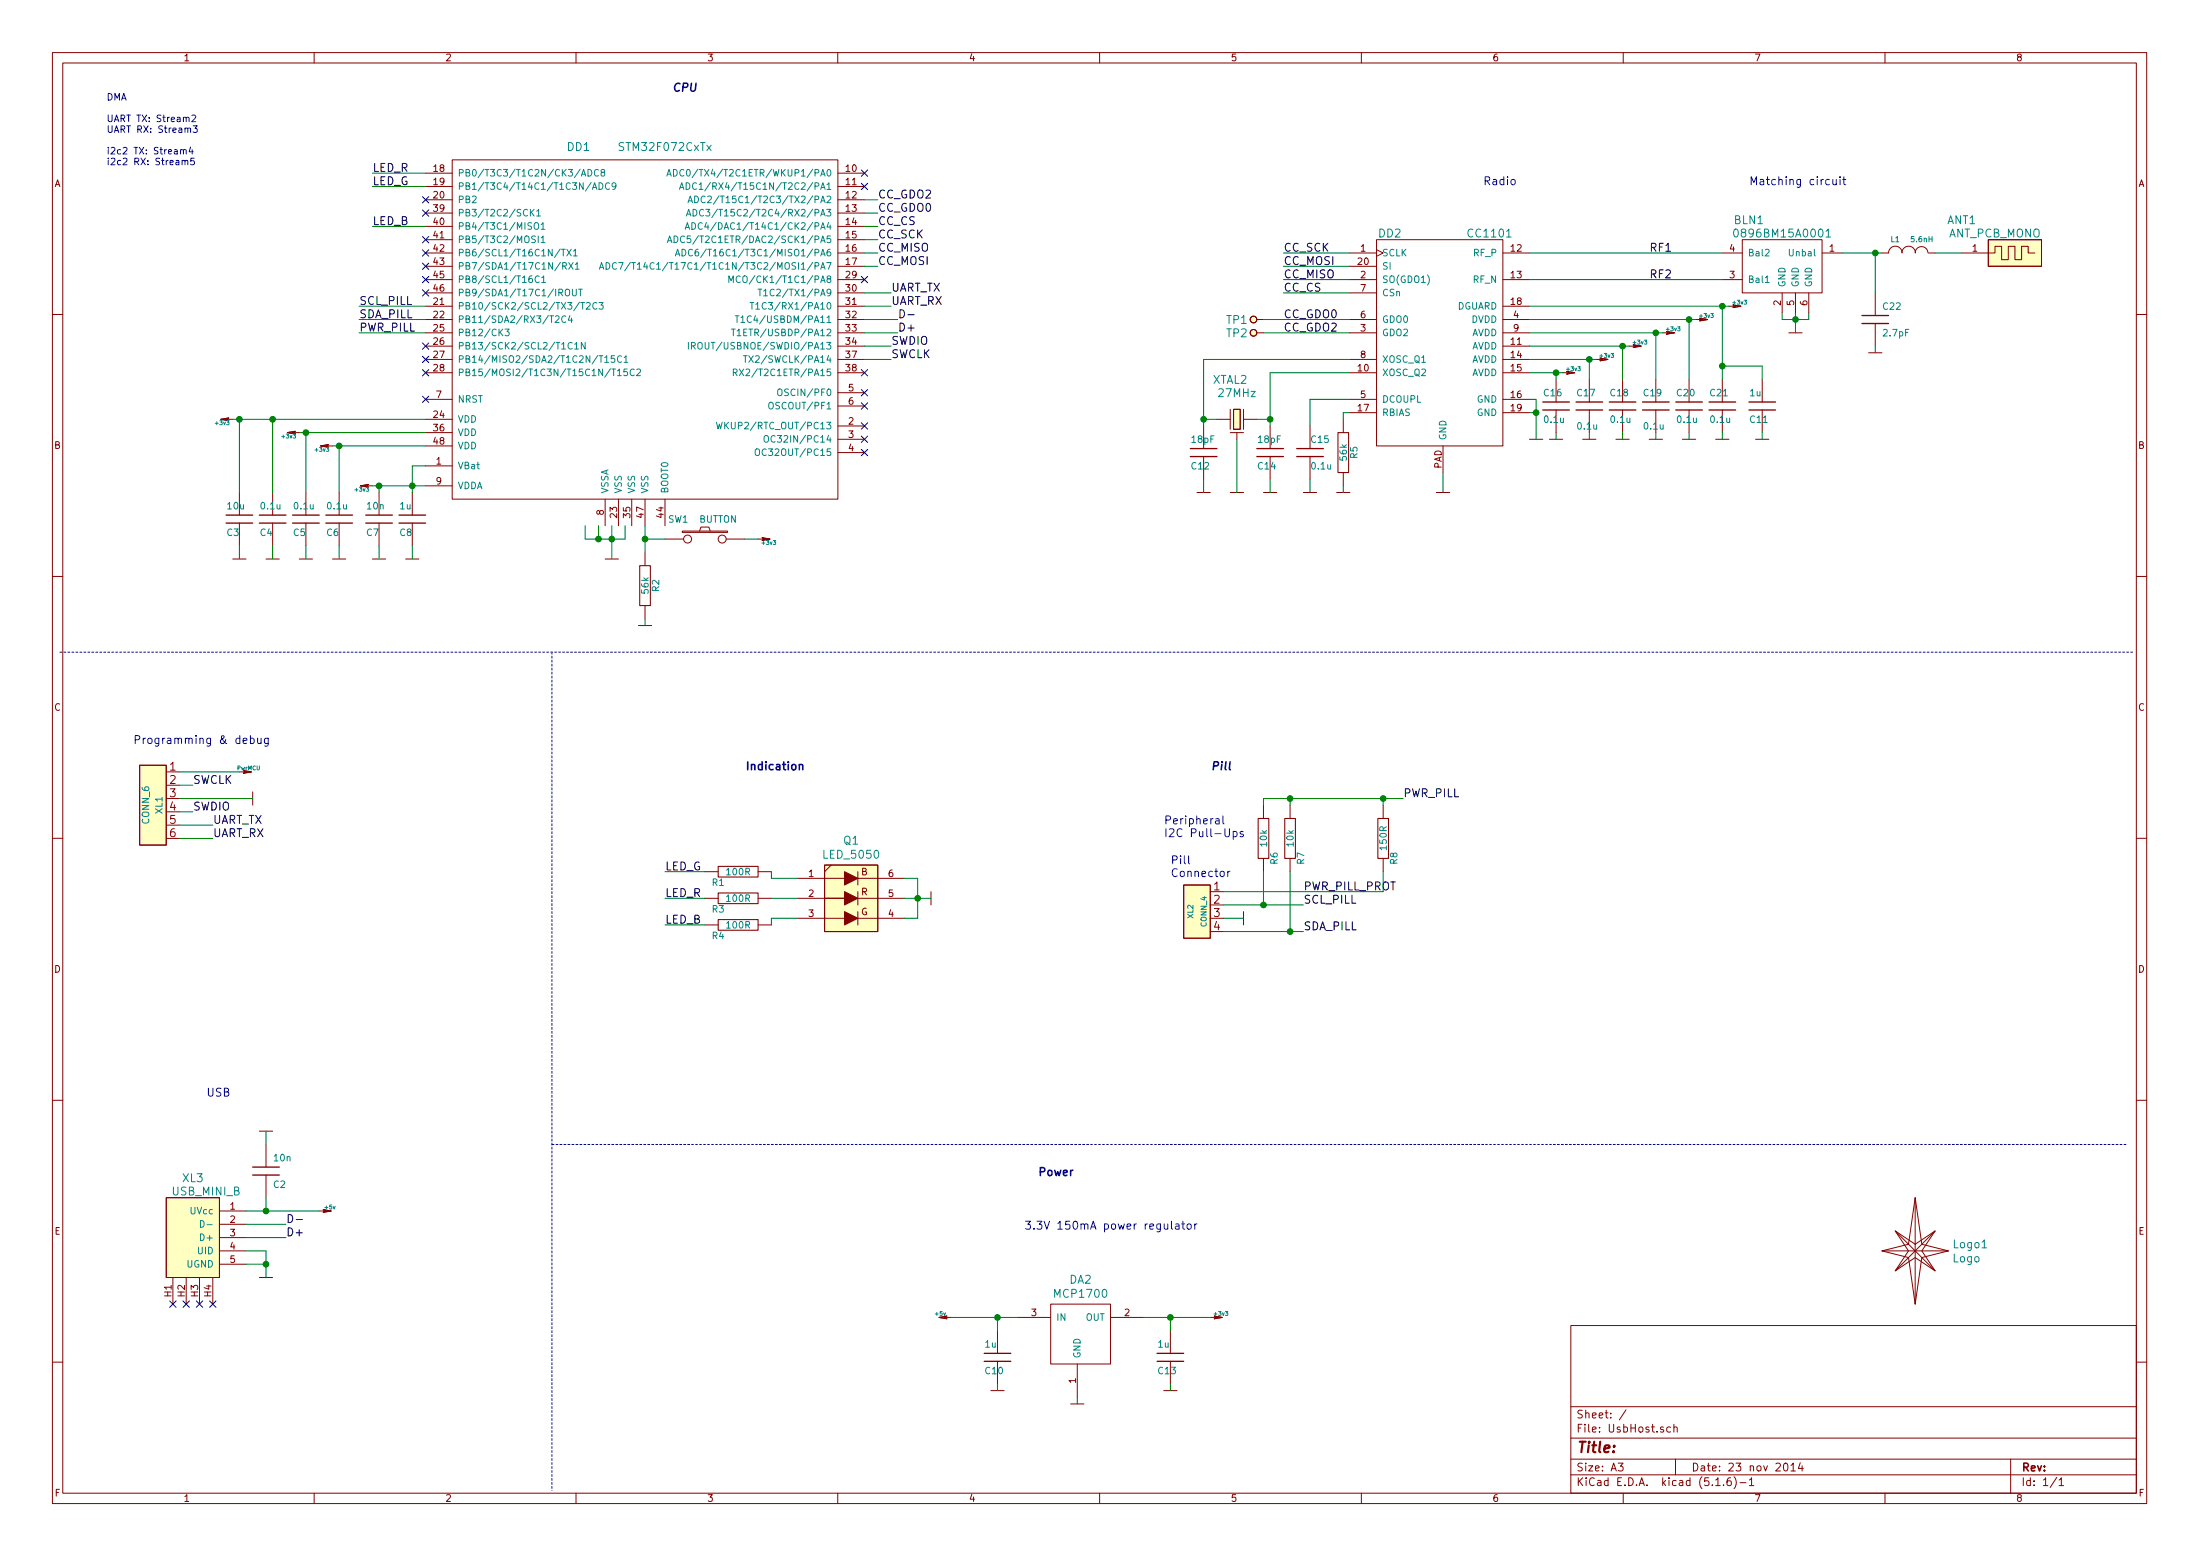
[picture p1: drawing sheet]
EESchema Schematic File Version 4
EELAYER 30 0
EELAYER END
$Descr A3 16535 11693
encoding utf-8
Sheet 1 1
Title ""
Date "23 nov 2014"
Rev ""
Comp ""
Comment1 ""
Comment2 ""
Comment3 ""
Comment4 ""
$EndDescr
Text Notes 5050 700  0    60   Italic 12
CPU
Text Notes 5600 5800 0    60   ~ 12
Indication
Text Notes 7800 8850 0    60   ~ 12
Power
$Comp
L power:GND #PWR01
U 1 1
P 3100 4200
F 0 "#PWR01" H 3190 4180 30  0001 C CNN
F 1 "GND" H 3100 4120 30  0001 C CNN
F 2 "" H 3100 4200 60  0001 C CNN
F 3 "" H 3100 4200 60  0001 C CNN
	1    3100 4200
	1    0    0    -1  
$EndComp
Text Label 6700 2700 0    60   ~ 0
SWCLK
Text Label 6700 2600 0    60   ~ 0
SWDIO
$Comp
L power:GND #PWR04
U 1 1
P 4600 4200
F 0 "#PWR04" H 4690 4180 30  0001 C CNN
F 1 "GND" H 4600 4120 30  0001 C CNN
F 2 "" H 4600 4200 60  0001 C CNN
F 3 "" H 4600 4200 60  0001 C CNN
	1    4600 4200
	1    0    0    -1  
$EndComp
$Comp
L power:GND #PWR05
U 1 1
P 2850 4200
F 0 "#PWR05" H 2940 4180 30  0001 C CNN
F 1 "GND" H 2850 4120 30  0001 C CNN
F 2 "" H 2850 4200 60  0001 C CNN
F 3 "" H 2850 4200 60  0001 C CNN
	1    2850 4200
	1    0    0    -1  
$EndComp
$Comp
L power:GND #PWR06
U 1 1
P 2550 4200
F 0 "#PWR06" H 2640 4180 30  0001 C CNN
F 1 "GND" H 2550 4120 30  0001 C CNN
F 2 "" H 2550 4200 60  0001 C CNN
F 3 "" H 2550 4200 60  0001 C CNN
	1    2550 4200
	1    0    0    -1  
$EndComp
$Comp
L power:GND #PWR07
U 1 1
P 2050 4200
F 0 "#PWR07" H 2140 4180 30  0001 C CNN
F 1 "GND" H 2050 4120 30  0001 C CNN
F 2 "" H 2050 4200 60  0001 C CNN
F 3 "" H 2050 4200 60  0001 C CNN
	1    2050 4200
	1    0    0    -1  
$EndComp
$Comp
L power:+3v3 #PWR08
U 1 1
P 2500 3350
F 0 "#PWR08" H 2500 3310 30  0001 C CNN
F 1 "+3v3" H 2580 3380 30  0000 C CNN
F 2 "" H 2500 3350 60  0001 C CNN
F 3 "" H 2500 3350 60  0001 C CNN
	1    2500 3350
	-1   0    0    1   
$EndComp
$Comp
L power:+3v3 #PWR09
U 1 1
P 1750 3150
F 0 "#PWR09" H 1750 3110 30  0001 C CNN
F 1 "+3v3" H 1830 3180 30  0000 C CNN
F 2 "" H 1750 3150 60  0001 C CNN
F 3 "" H 1750 3150 60  0001 C CNN
	1    1750 3150
	-1   0    0    1   
$EndComp
$Comp
L power:+3v3 #PWR010
U 1 1
P 2800 3650
F 0 "#PWR010" H 2800 3610 30  0001 C CNN
F 1 "+3v3" H 2880 3680 30  0000 C CNN
F 2 "" H 2800 3650 60  0001 C CNN
F 3 "" H 2800 3650 60  0001 C CNN
	1    2800 3650
	-1   0    0    1   
$EndComp
$Comp
L Tittar_kl:C C4
U 1 1
P 2050 3900
F 0 "C4" H 1950 3800 50  0000 L CNN
F 1 "0.1u" H 1950 4000 50  0000 L CNN
F 2 "Capacitors:CAP_0603" V 2150 3750 28  0001 C BNN
F 3 "" H 2050 3900 60  0001 C CNN
	1    2050 3900
	1    0    0    -1  
$EndComp
$Comp
L Tittar_kl:C C6
U 1 1
P 2550 3900
F 0 "C6" H 2450 3800 50  0000 L CNN
F 1 "0.1u" H 2450 4000 50  0000 L CNN
F 2 "Capacitors:CAP_0603" V 2650 3750 28  0001 C BNN
F 3 "" H 2550 3900 60  0001 C CNN
	1    2550 3900
	1    0    0    -1  
$EndComp
$Comp
L Tittar_kl:C C8
U 1 1
P 3100 3900
F 0 "C8" H 3000 3800 50  0000 L CNN
F 1 "1u" H 3000 4000 50  0000 L CNN
F 2 "Capacitors:CAP_0603" V 3200 3750 28  0001 C BNN
F 3 "" H 3100 3900 60  0001 C CNN
	1    3100 3900
	1    0    0    -1  
$EndComp
$Comp
L Tittar_kl:C C7
U 1 1
P 2850 3900
F 0 "C7" H 2750 3800 50  0000 L CNN
F 1 "10n" H 2750 4000 50  0000 L CNN
F 2 "Capacitors:CAP_0603" V 2950 3750 28  0001 C BNN
F 3 "" H 2850 3900 60  0001 C CNN
	1    2850 3900
	1    0    0    -1  
$EndComp
NoConn ~ 3200 3000
Text Label 6700 2200 0    60   ~ 0
UART_TX
$Comp
L power:GND #PWR012
U 1 1
P 1800 4200
F 0 "#PWR012" H 1890 4180 30  0001 C CNN
F 1 "GND" H 1800 4120 30  0001 C CNN
F 2 "" H 1800 4200 60  0001 C CNN
F 3 "" H 1800 4200 60  0001 C CNN
	1    1800 4200
	1    0    0    -1  
$EndComp
$Comp
L Tittar_kl:C C3
U 1 1
P 1800 3900
F 0 "C3" H 1700 3800 50  0000 L CNN
F 1 "10u" H 1700 4000 50  0000 L CNN
F 2 "Capacitors:CAP_0603" V 1900 3750 28  0001 C BNN
F 3 "" H 1800 3900 60  0001 C CNN
	1    1800 3900
	1    0    0    -1  
$EndComp
Text Notes 11150 1400 0    60   ~ 0
Radio
$Comp
L Tittar_kl:CRYSTAL_H XTAL2
U 1 1
P 9300 3150
F 0 "XTAL2" H 9250 3450 60  0000 C CNN
F 1 "27MHz" H 9300 3350 60  0000 C CNN
F 2 "Quartz:03225C4" H 9325 3275 39  0001 C CNN
F 3 "" H 9300 3150 60  0001 C CNN
	1    9300 3150
	1    0    0    -1  
$EndComp
$Comp
L Tittar_kl:C C14
U 1 1
P 9550 3400
F 0 "C14" H 9450 3300 50  0000 L CNN
F 1 "18pF" H 9450 3500 50  0000 L CNN
F 2 "Capacitors:CAP_0603" V 9650 3250 28  0001 C BNN
F 3 "" H 9550 3400 60  0001 C CNN
	1    9550 3400
	1    0    0    -1  
$EndComp
$Comp
L power:GND #PWR013
U 1 1
P 9550 3700
F 0 "#PWR013" H 9640 3680 30  0001 C CNN
F 1 "GND" H 9550 3620 30  0001 C CNN
F 2 "" H 9550 3700 60  0001 C CNN
F 3 "" H 9550 3700 60  0001 C CNN
	1    9550 3700
	1    0    0    -1  
$EndComp
$Comp
L power:GND #PWR014
U 1 1
P 9050 3700
F 0 "#PWR014" H 9140 3680 30  0001 C CNN
F 1 "GND" H 9050 3620 30  0001 C CNN
F 2 "" H 9050 3700 60  0001 C CNN
F 3 "" H 9050 3700 60  0001 C CNN
	1    9050 3700
	1    0    0    -1  
$EndComp
$Comp
L Tittar_kl:C C12
U 1 1
P 9050 3400
F 0 "C12" H 8950 3300 50  0000 L CNN
F 1 "18pF" H 8950 3500 50  0000 L CNN
F 2 "Capacitors:CAP_0603" V 9150 3250 28  0001 C BNN
F 3 "" H 9050 3400 60  0001 C CNN
	1    9050 3400
	1    0    0    -1  
$EndComp
$Comp
L power:GND #PWR015
U 1 1
P 9300 3700
F 0 "#PWR015" H 9390 3680 30  0001 C CNN
F 1 "GND" H 9300 3620 30  0001 C CNN
F 2 "" H 9300 3700 60  0001 C CNN
F 3 "" H 9300 3700 60  0001 C CNN
	1    9300 3700
	1    0    0    -1  
$EndComp
Text Label 9650 2500 0    60   ~ 0
CC_GDO2
$Comp
L power:+3v3 #PWR016
U 1 1
P 11750 2800
F 0 "#PWR016" H 11750 2760 30  0001 C CNN
F 1 "+3v3" H 11830 2830 30  0000 C CNN
F 2 "" H 11750 2800 60  0001 C CNN
F 3 "" H 11750 2800 60  0001 C CNN
	1    11750 2800
	1    0    0    -1  
$EndComp
$Comp
L power:+3v3 #PWR017
U 1 1
P 12000 2700
F 0 "#PWR017" H 12000 2660 30  0001 C CNN
F 1 "+3v3" H 12080 2730 30  0000 C CNN
F 2 "" H 12000 2700 60  0001 C CNN
F 3 "" H 12000 2700 60  0001 C CNN
	1    12000 2700
	1    0    0    -1  
$EndComp
$Comp
L power:+3v3 #PWR018
U 1 1
P 12250 2600
F 0 "#PWR018" H 12250 2560 30  0001 C CNN
F 1 "+3v3" H 12330 2630 30  0000 C CNN
F 2 "" H 12250 2600 60  0001 C CNN
F 3 "" H 12250 2600 60  0001 C CNN
	1    12250 2600
	1    0    0    -1  
$EndComp
$Comp
L power:+3v3 #PWR019
U 1 1
P 12500 2500
F 0 "#PWR019" H 12500 2460 30  0001 C CNN
F 1 "+3v3" H 12580 2530 30  0000 C CNN
F 2 "" H 12500 2500 60  0001 C CNN
F 3 "" H 12500 2500 60  0001 C CNN
	1    12500 2500
	1    0    0    -1  
$EndComp
$Comp
L power:+3v3 #PWR020
U 1 1
P 12750 2400
F 0 "#PWR020" H 12750 2360 30  0001 C CNN
F 1 "+3v3" H 12830 2430 30  0000 C CNN
F 2 "" H 12750 2400 60  0001 C CNN
F 3 "" H 12750 2400 60  0001 C CNN
	1    12750 2400
	1    0    0    -1  
$EndComp
$Comp
L power:+3v3 #PWR021
U 1 1
P 13000 2300
F 0 "#PWR021" H 13000 2260 30  0001 C CNN
F 1 "+3v3" H 13080 2330 30  0000 C CNN
F 2 "" H 13000 2300 60  0001 C CNN
F 3 "" H 13000 2300 60  0001 C CNN
	1    13000 2300
	1    0    0    -1  
$EndComp
Text Label 9650 2400 0    60   ~ 0
CC_GDO0
Text Label 9650 2200 0    60   ~ 0
CC_CS
Text Label 9650 1900 0    60   ~ 0
CC_SCK
Text Label 9650 2100 0    60   ~ 0
CC_MISO
Text Label 9650 2000 0    60   ~ 0
CC_MOSI
$Comp
L RF_ICs:CC1101 DD2
U 1 1
P 10900 2550
F 0 "DD2" H 10450 3350 60  0000 C CNN
F 1 "CC1101" H 11200 3350 60  0000 C CNN
F 2 "QFN_DFN:QFN20" H 10900 2550 60  0001 C CNN
F 3 "" H 10900 2550 60  0001 C CNN
	1    10900 2550
	1    0    0    -1  
$EndComp
Text Label 12400 2100 0    60   ~ 0
RF2
Text Label 12400 1900 0    60   ~ 0
RF1
$Comp
L power:GND #PWR022
U 1 1
P 12950 3300
F 0 "#PWR022" H 13040 3280 30  0001 C CNN
F 1 "GND" H 12950 3220 30  0001 C CNN
F 2 "" H 12950 3300 60  0001 C CNN
F 3 "" H 12950 3300 60  0001 C CNN
	1    12950 3300
	1    0    0    -1  
$EndComp
$Comp
L Tittar_kl:C C21
U 1 1
P 12950 3050
F 0 "C21" H 12850 3150 50  0000 L CNN
F 1 "0.1u" H 12850 2950 50  0000 L CNN
F 2 "Capacitors:CAP_0603" H 12950 3050 60  0001 C CNN
F 3 "" H 12950 3050 60  0001 C CNN
	1    12950 3050
	1    0    0    -1  
$EndComp
$Comp
L power:GND #PWR023
U 1 1
P 12450 3300
F 0 "#PWR023" H 12540 3280 30  0001 C CNN
F 1 "GND" H 12450 3220 30  0001 C CNN
F 2 "" H 12450 3300 60  0001 C CNN
F 3 "" H 12450 3300 60  0001 C CNN
	1    12450 3300
	1    0    0    -1  
$EndComp
$Comp
L Tittar_kl:C C19
U 1 1
P 12450 3050
F 0 "C19" H 12350 3150 50  0000 L CNN
F 1 "0.1u" H 12350 2900 50  0000 L CNN
F 2 "Capacitors:CAP_0603" H 12450 3050 60  0001 C CNN
F 3 "" H 12450 3050 60  0001 C CNN
	1    12450 3050
	1    0    0    -1  
$EndComp
$Comp
L Tittar_kl:C C20
U 1 1
P 12700 3050
F 0 "C20" H 12600 3150 50  0000 L CNN
F 1 "0.1u" H 12600 2950 50  0000 L CNN
F 2 "Capacitors:CAP_0603" H 12700 3050 60  0001 C CNN
F 3 "" H 12700 3050 60  0001 C CNN
	1    12700 3050
	1    0    0    -1  
$EndComp
$Comp
L power:GND #PWR024
U 1 1
P 12700 3300
F 0 "#PWR024" H 12790 3280 30  0001 C CNN
F 1 "GND" H 12700 3220 30  0001 C CNN
F 2 "" H 12700 3300 60  0001 C CNN
F 3 "" H 12700 3300 60  0001 C CNN
	1    12700 3300
	1    0    0    -1  
$EndComp
$Comp
L power:GND #PWR025
U 1 1
P 12200 3300
F 0 "#PWR025" H 12290 3280 30  0001 C CNN
F 1 "GND" H 12200 3220 30  0001 C CNN
F 2 "" H 12200 3300 60  0001 C CNN
F 3 "" H 12200 3300 60  0001 C CNN
	1    12200 3300
	1    0    0    -1  
$EndComp
$Comp
L Tittar_kl:C C18
U 1 1
P 12200 3050
F 0 "C18" H 12100 3150 50  0000 L CNN
F 1 "0.1u" H 12100 2950 50  0000 L CNN
F 2 "Capacitors:CAP_0603" H 12200 3050 60  0001 C CNN
F 3 "" H 12200 3050 60  0001 C CNN
	1    12200 3050
	1    0    0    -1  
$EndComp
$Comp
L Tittar_kl:C C17
U 1 1
P 11950 3050
F 0 "C17" H 11850 3150 50  0000 L CNN
F 1 "0.1u" H 11850 2900 50  0000 L CNN
F 2 "Capacitors:CAP_0603" H 11950 3050 60  0001 C CNN
F 3 "" H 11950 3050 60  0001 C CNN
	1    11950 3050
	1    0    0    -1  
$EndComp
$Comp
L power:GND #PWR026
U 1 1
P 11950 3300
F 0 "#PWR026" H 12040 3280 30  0001 C CNN
F 1 "GND" H 11950 3220 30  0001 C CNN
F 2 "" H 11950 3300 60  0001 C CNN
F 3 "" H 11950 3300 60  0001 C CNN
	1    11950 3300
	1    0    0    -1  
$EndComp
$Comp
L power:GND #PWR027
U 1 1
P 11700 3300
F 0 "#PWR027" H 11790 3280 30  0001 C CNN
F 1 "GND" H 11700 3220 30  0001 C CNN
F 2 "" H 11700 3300 60  0001 C CNN
F 3 "" H 11700 3300 60  0001 C CNN
	1    11700 3300
	1    0    0    -1  
$EndComp
$Comp
L Tittar_kl:C C16
U 1 1
P 11700 3050
F 0 "C16" H 11600 3150 50  0000 L CNN
F 1 "0.1u" H 11600 2950 50  0000 L CNN
F 2 "Capacitors:CAP_0603" H 11700 3050 60  0001 C CNN
F 3 "" H 11700 3050 60  0001 C CNN
	1    11700 3050
	1    0    0    -1  
$EndComp
$Comp
L power:GND #PWR028
U 1 1
P 11550 3300
F 0 "#PWR028" H 11640 3280 30  0001 C CNN
F 1 "GND" H 11550 3220 30  0001 C CNN
F 2 "" H 11550 3300 60  0001 C CNN
F 3 "" H 11550 3300 60  0001 C CNN
	1    11550 3300
	1    0    0    -1  
$EndComp
$Comp
L pcb_details:TESTPOINT TP1
U 1 1
P 9500 2400
F 0 "TP1" H 9300 2400 60  0000 C CNN
F 1 "TESTPOINT" H 9475 2625 60  0001 C CNN
F 2 "PCB:TESTPOINT_1MM" H 9500 2400 60  0001 C CNN
F 3 "" H 9500 2400 60  0001 C CNN
	1    9500 2400
	1    0    0    -1  
$EndComp
$Comp
L pcb_details:TESTPOINT TP2
U 1 1
P 9500 2500
F 0 "TP2" H 9300 2500 60  0000 C CNN
F 1 "TESTPOINT" H 9475 2725 60  0001 C CNN
F 2 "PCB:TESTPOINT_1MM" H 9500 2500 60  0001 C CNN
F 3 "" H 9500 2500 60  0001 C CNN
	1    9500 2500
	1    0    0    -1  
$EndComp
$Comp
L power:GND #PWR029
U 1 1
P 10850 3700
F 0 "#PWR029" H 10940 3680 30  0001 C CNN
F 1 "GND" H 10850 3620 30  0001 C CNN
F 2 "" H 10850 3700 60  0001 C CNN
F 3 "" H 10850 3700 60  0001 C CNN
	1    10850 3700
	1    0    0    -1  
$EndComp
$Comp
L power:GND #PWR030
U 1 1
P 9850 3700
F 0 "#PWR030" H 9940 3680 30  0001 C CNN
F 1 "GND" H 9850 3620 30  0001 C CNN
F 2 "" H 9850 3700 60  0001 C CNN
F 3 "" H 9850 3700 60  0001 C CNN
	1    9850 3700
	1    0    0    -1  
$EndComp
$Comp
L power:GND #PWR031
U 1 1
P 10100 3700
F 0 "#PWR031" H 10190 3680 30  0001 C CNN
F 1 "GND" H 10100 3620 30  0001 C CNN
F 2 "" H 10100 3700 60  0001 C CNN
F 3 "" H 10100 3700 60  0001 C CNN
	1    10100 3700
	1    0    0    -1  
$EndComp
$Comp
L Tittar_kl:C C15
U 1 1
P 9850 3400
F 0 "C15" H 9850 3500 50  0000 L CNN
F 1 "0.1u" H 9850 3300 50  0000 L CNN
F 2 "Capacitors:CAP_0603" H 9850 3400 60  0001 C CNN
F 3 "" H 9850 3400 60  0001 C CNN
	1    9850 3400
	1    0    0    -1  
$EndComp
$Comp
L Tittar_kl:R R5
U 1 1
P 10100 3400
F 0 "R5" V 10180 3400 50  0000 C CNN
F 1 "56k" V 10100 3400 50  0000 C CNN
F 2 "Resistors:RES_0603" H 10100 3400 60  0001 C CNN
F 3 "" H 10100 3400 60  0001 C CNN
	1    10100 3400
	1    0    0    -1  
$EndComp
Text Notes 13150 1400 0    60   ~ 0
Matching circuit
Text Label 6600 1500 0    60   ~ 0
CC_GDO2
Text Label 6600 1600 0    60   ~ 0
CC_GDO0
Text Label 6600 1700 0    60   ~ 0
CC_CS
Text Label 6600 1800 0    60   ~ 0
CC_SCK
Text Label 6600 1900 0    60   ~ 0
CC_MISO
Text Label 6600 2000 0    60   ~ 0
CC_MOSI
$Comp
L RF_ICs:BALUN868JOHANSON BLN1
U 1 1
P 13400 2000
F 0 "BLN1" H 13150 2350 60  0000 C CNN
F 1 "0896BM15A0001" H 13400 2250 60  0000 C CNN
F 2 "Radio:BALUN_JOHANSON868" H 13400 2000 60  0001 C CNN
F 3 "" H 13400 2000 60  0000 C CNN
	1    13400 2000
	1    0    0    -1  
$EndComp
$Comp
L power:GND #PWR033
U 1 1
P 13500 2500
F 0 "#PWR033" H 13590 2480 30  0001 C CNN
F 1 "GND" H 13500 2420 30  0001 C CNN
F 2 "" H 13500 2500 60  0001 C CNN
F 3 "" H 13500 2500 60  0001 C CNN
	1    13500 2500
	1    0    0    -1  
$EndComp
$Comp
L Tittar_kl:L L1
U 1 1
P 14350 1900
F 0 "L1" V 14450 1800 40  0000 C CNN
F 1 "5.6nH" V 14450 2000 40  0000 C CNN
F 2 "Inductors:IND_0402" V 14410 1910 40  0001 C CNN
F 3 "~" H 14350 1900 60  0000 C CNN
	1    14350 1900
	0    1    -1   0   
$EndComp
Text Label 6700 2300 0    60   ~ 0
UART_RX
NoConn ~ 6500 2100
$Comp
L power:GND #PWR034
U 1 1
P 2300 4200
F 0 "#PWR034" H 2390 4180 30  0001 C CNN
F 1 "GND" H 2300 4120 30  0001 C CNN
F 2 "" H 2300 4200 60  0001 C CNN
F 3 "" H 2300 4200 60  0001 C CNN
	1    2300 4200
	1    0    0    -1  
$EndComp
$Comp
L Tittar_kl:C C5
U 1 1
P 2300 3900
F 0 "C5" H 2200 3800 50  0000 L CNN
F 1 "0.1u" H 2200 4000 50  0000 L CNN
F 2 "Capacitors:CAP_0603" V 2400 3750 28  0001 C BNN
F 3 "" H 2300 3900 60  0001 C CNN
	1    2300 3900
	1    0    0    -1  
$EndComp
$Comp
L power:+3v3 #PWR035
U 1 1
P 2250 3250
F 0 "#PWR035" H 2250 3210 30  0001 C CNN
F 1 "+3v3" H 2330 3280 30  0000 C CNN
F 2 "" H 2250 3250 60  0001 C CNN
F 3 "" H 2250 3250 60  0001 C CNN
	1    2250 3250
	-1   0    0    1   
$EndComp
Wire Wire Line
	3100 4100 3100 4200
Wire Wire Line
	2050 4100 2050 4200
Wire Wire Line
	2550 4100 2550 4200
Wire Wire Line
	2850 4100 2850 4200
Wire Wire Line
	1800 4100 1800 4200
Wire Wire Line
	9550 3200 9550 3150
Wire Wire Line
	9550 2800 10150 2800
Wire Wire Line
	10150 2700 9050 2700
Wire Wire Line
	9050 2700 9050 3150
Wire Wire Line
	9550 3600 9550 3700
Connection ~ 9550 3150
Wire Wire Line
	9150 3150 9050 3150
Connection ~ 9050 3150
Wire Wire Line
	10150 2200 9650 2200
Wire Wire Line
	10150 2000 9650 2000
Connection ~ 12950 2300
Wire Wire Line
	12950 2300 12950 2750
Connection ~ 12700 2400
Wire Wire Line
	12700 2400 12700 2850
Connection ~ 12450 2500
Wire Wire Line
	12450 2500 12450 2850
Connection ~ 12200 2600
Wire Wire Line
	12250 2600 12200 2600
Connection ~ 11950 2700
Wire Wire Line
	12000 2700 11950 2700
Wire Wire Line
	12950 3250 12950 3300
Wire Wire Line
	12450 3250 12450 3300
Wire Wire Line
	12700 3250 12700 3300
Wire Wire Line
	12200 3250 12200 3300
Wire Wire Line
	11950 3250 11950 3300
Connection ~ 11700 2800
Wire Wire Line
	11750 2800 11700 2800
Wire Wire Line
	11550 3300 11550 3100
Connection ~ 11550 3100
Wire Wire Line
	11500 3100 11550 3100
Wire Wire Line
	10150 2400 9500 2400
Wire Wire Line
	10850 3550 10850 3700
Wire Wire Line
	9850 3600 9850 3700
Wire Wire Line
	10150 3000 9850 3000
Wire Wire Line
	9850 3000 9850 3200
Wire Wire Line
	10100 3150 10100 3100
Wire Wire Line
	10100 3100 10150 3100
Wire Wire Line
	10100 3650 10100 3700
Wire Wire Line
	11550 3000 11500 3000
Wire Wire Line
	11700 3250 11700 3300
Wire Wire Line
	11700 2850 11700 2800
Wire Wire Line
	11950 2850 11950 2700
Wire Wire Line
	12200 2850 12200 2600
Wire Wire Line
	11500 2500 12450 2500
Wire Wire Line
	11500 2400 12700 2400
Wire Wire Line
	13000 2300 12950 2300
Wire Wire Line
	9650 1900 10150 1900
Wire Wire Line
	9650 2100 10150 2100
Wire Wire Line
	9500 2500 10150 2500
Wire Wire Line
	9050 3600 9050 3700
Wire Wire Line
	9300 3300 9300 3700
Wire Wire Line
	9450 3150 9550 3150
Wire Wire Line
	12950 1900 11500 1900
Wire Wire Line
	11500 2100 12950 2100
Wire Wire Line
	13500 2500 13500 2400
Wire Wire Line
	13400 2350 13400 2400
Wire Wire Line
	13400 2400 13500 2400
Connection ~ 13500 2400
Wire Wire Line
	13600 2400 13600 2350
Wire Wire Line
	13850 1900 14100 1900
Wire Notes Line
	450  4900 16050 4900
Wire Notes Line
	4150 4900 4150 11200
Wire Notes Line
	4150 8600 16000 8600
Connection ~ 2850 3650
Connection ~ 3100 3650
Connection ~ 2550 3350
Wire Wire Line
	14550 1900 14750 1900
Wire Wire Line
	3200 3650 3100 3650
Wire Wire Line
	2850 3700 2850 3650
Wire Wire Line
	3100 3500 3100 3650
Wire Wire Line
	2550 3700 2550 3350
Wire Wire Line
	2300 4100 2300 4200
Wire Wire Line
	2300 3700 2300 3250
Wire Wire Line
	2250 3250 2300 3250
Connection ~ 2300 3250
Wire Wire Line
	3200 3150 2050 3150
Wire Wire Line
	1800 3700 1800 3150
Connection ~ 1800 3150
Wire Wire Line
	2050 3700 2050 3150
Connection ~ 2050 3150
$Comp
L Antennas_kl:ANT_PCB_MONO ANT1
U 1 1
P 14950 1900
F 0 "ANT1" H 14750 2150 60  0000 C CNN
F 1 "ANT_PCB_MONO" H 15000 2050 60  0000 C CNN
F 2 "Antennas:ANT_868_SEIDHE" H 14950 1900 60  0001 C CNN
F 3 "~" H 14950 1900 60  0000 C CNN
	1    14950 1900
	1    0    0    -1  
$EndComp
Wire Wire Line
	4600 4200 4600 4050
Wire Wire Line
	4400 3950 4400 4050
Connection ~ 4600 4050
Wire Wire Line
	4500 3950 4500 4050
Connection ~ 4500 4050
Wire Wire Line
	4700 4050 4700 3950
Wire Wire Line
	4850 3950 4850 4050
Wire Wire Line
	3200 3350 2550 3350
Wire Wire Line
	3200 3500 3100 3500
NoConn ~ 6500 1400
NoConn ~ 3200 1500
NoConn ~ 3200 2600
NoConn ~ 3200 2700
NoConn ~ 3200 2800
NoConn ~ 6500 2800
NoConn ~ 3200 1600
NoConn ~ 3200 1800
NoConn ~ 3200 1900
NoConn ~ 3200 2000
NoConn ~ 3200 2100
NoConn ~ 3200 2200
$Comp
L power:+3v3 #PWR039
U 1 1
P 9100 9900
F 0 "#PWR039" H 9100 9860 30  0001 C CNN
F 1 "+3v3" H 9180 9930 30  0000 C CNN
F 2 "" H 9100 9900 60  0001 C CNN
F 3 "" H 9100 9900 60  0001 C CNN
	1    9100 9900
	1    0    0    -1  
$EndComp
Text Notes 7700 9250 0    60   ~ 0
3.3V 150mA power regulator
$Comp
L power:GND #PWR041
U 1 1
P 7500 10450
F 0 "#PWR041" H 7590 10430 30  0001 C CNN
F 1 "GND" H 7500 10370 30  0001 C CNN
F 2 "" H 7500 10450 60  0001 C CNN
F 3 "" H 7500 10450 60  0001 C CNN
	1    7500 10450
	1    0    0    -1  
$EndComp
$Comp
L power:GND #PWR042
U 1 1
P 8800 10450
F 0 "#PWR042" H 8890 10430 30  0001 C CNN
F 1 "GND" H 8800 10370 30  0001 C CNN
F 2 "" H 8800 10450 60  0001 C CNN
F 3 "" H 8800 10450 60  0001 C CNN
	1    8800 10450
	1    0    0    -1  
$EndComp
$Comp
L power:+5v #PWR043
U 1 1
P 7150 9900
F 0 "#PWR043" H 7150 9860 30  0001 C CNN
F 1 "+5v" H 7230 9930 30  0000 C CNN
F 2 "~" H 7150 9900 60  0000 C CNN
F 3 "~" H 7150 9900 60  0000 C CNN
	1    7150 9900
	-1   0    0    -1  
$EndComp
$Comp
L Tittar_kl:C C10
U 1 1
P 7500 10200
F 0 "C10" H 7400 10100 50  0000 L CNN
F 1 "1u" H 7400 10300 50  0000 L CNN
F 2 "Capacitors:CAP_0603" V 7600 10050 28  0001 C BNN
F 3 "~" H 7500 10200 60  0000 C CNN
	1    7500 10200
	1    0    0    -1  
$EndComp
$Comp
L Tittar_kl:C C13
U 1 1
P 8800 10200
F 0 "C13" H 8700 10100 50  0000 L CNN
F 1 "1u" H 8700 10300 50  0000 L CNN
F 2 "Capacitors:CAP_0603" V 8900 10050 28  0001 C BNN
F 3 "~" H 8800 10200 60  0000 C CNN
	1    8800 10200
	1    0    0    -1  
$EndComp
Wire Wire Line
	8600 9900 8800 9900
Connection ~ 8800 9900
Wire Wire Line
	8800 10000 8800 9900
Wire Wire Line
	8800 10400 8800 10450
Wire Wire Line
	7500 10400 7500 10450
Text Notes 1550 8250 0    60   ~ 0
USB
NoConn ~ 6500 1300
Wire Wire Line
	7500 10000 7500 9900
NoConn ~ 6500 3200
NoConn ~ 6500 3300
NoConn ~ 6500 3400
$Comp
L Tittar_kl:C C2
U 1 1
P 2000 8800
F 0 "C2" H 2050 8700 50  0000 L CNN
F 1 "10n" H 2050 8900 50  0000 L CNN
F 2 "Capacitors:CAP_0603" V 1950 8650 28  0001 C BNN
F 3 "" H 2000 8800 60  0000 C CNN
	1    2000 8800
	1    0    0    -1  
$EndComp
$Comp
L power:GND #PWR046
U 1 1
P 2000 8500
F 0 "#PWR046" H 2090 8480 30  0001 C CNN
F 1 "GND" H 2000 8420 30  0001 C CNN
F 2 "" H 2000 8500 60  0000 C CNN
F 3 "" H 2000 8500 60  0000 C CNN
	1    2000 8500
	1    0    0    -1  
$EndComp
Text Label 2150 9200 0    60   ~ 0
D-
Text Label 2150 9300 0    60   ~ 0
D+
$Comp
L Connectors_kl:USB_MINI_B XL3
U 1 1
P 1650 9300
F 0 "XL3" H 1450 9750 60  0000 C CNN
F 1 "USB_MINI_B" H 1550 9650 60  0000 C CNN
F 2 "Connectors:USBmicro_MOLEX_1050170001" H 1650 9300 60  0001 C CNN
F 3 "" H 1650 9300 60  0000 C CNN
	1    1650 9300
	1    0    0    -1  
$EndComp
$Comp
L power:GND #PWR047
U 1 1
P 2000 9600
F 0 "#PWR047" H 2090 9580 30  0001 C CNN
F 1 "GND" H 2000 9520 30  0001 C CNN
F 2 "" H 2000 9600 60  0000 C CNN
F 3 "" H 2000 9600 60  0000 C CNN
	1    2000 9600
	1    0    0    -1  
$EndComp
$Comp
L power:+5v #PWR048
U 1 1
P 2400 9100
F 0 "#PWR048" H 2400 9060 30  0001 C CNN
F 1 "+5v" H 2480 9130 30  0000 C CNN
F 2 "" H 2400 9100 60  0000 C CNN
F 3 "" H 2400 9100 60  0000 C CNN
	1    2400 9100
	1    0    0    -1  
$EndComp
Wire Wire Line
	1850 9400 2000 9400
Wire Wire Line
	2000 9400 2000 9500
Connection ~ 2000 9500
Wire Wire Line
	2000 9000 2000 9100
Connection ~ 2000 9100
Wire Wire Line
	2000 8600 2000 8500
Wire Wire Line
	1850 9200 2150 9200
Wire Wire Line
	1850 9300 2150 9300
Wire Wire Line
	2000 9500 1850 9500
Wire Wire Line
	2400 9100 2000 9100
Text Label 6750 2400 0    60   ~ 0
D-
Text Label 6750 2500 0    60   ~ 0
D+
$Comp
L Tittar_kl:C C22
U 1 1
P 14100 2400
F 0 "C22" H 14150 2500 50  0000 L CNN
F 1 "2.7pF" H 14150 2300 50  0000 L CNN
F 2 "Capacitors:CAP_0402" H 14100 2400 60  0001 C CNN
F 3 "" H 14100 2400 60  0001 C CNN
	1    14100 2400
	1    0    0    -1  
$EndComp
$Comp
L power:GND #PWR049
U 1 1
P 14100 2650
F 0 "#PWR049" H 14190 2630 30  0001 C CNN
F 1 "GND" H 14100 2570 30  0001 C CNN
F 2 "" H 14100 2650 60  0001 C CNN
F 3 "" H 14100 2650 60  0001 C CNN
	1    14100 2650
	1    0    0    -1  
$EndComp
Wire Wire Line
	14100 2600 14100 2650
Wire Wire Line
	14100 1900 14100 2200
Connection ~ 14100 1900
$Comp
L Tittar_kl:R R3
U 1 1
P 5550 6750
F 0 "R3" V 5630 6600 50  0000 C CNN
F 1 "100R" V 5550 6750 50  0000 C CNN
F 2 "Resistors:RES_0603" V 5630 6850 28  0001 C CNN
F 3 "" H 5550 6750 60  0000 C CNN
	1    5550 6750
	0    1    1    0   
$EndComp
$Comp
L power:GND #PWR050
U 1 1
P 7000 6750
F 0 "#PWR050" H 7090 6730 30  0001 C CNN
F 1 "GND" H 7000 6670 30  0001 C CNN
F 2 "" H 7000 6750 60  0000 C CNN
F 3 "" H 7000 6750 60  0000 C CNN
	1    7000 6750
	0    1    1    0   
$EndComp
Text Label 5000 6750 0    60   ~ 0
LED_R
Text Label 5000 6550 0    60   ~ 0
LED_G
Text Label 5000 6950 0    60   ~ 0
LED_B
Wire Wire Line
	5800 6950 5800 6900
Wire Wire Line
	5800 6900 6000 6900
Wire Wire Line
	5800 6750 6000 6750
Wire Wire Line
	5800 6550 5800 6600
Wire Wire Line
	5800 6600 6000 6600
Wire Wire Line
	6800 6750 6900 6750
Wire Wire Line
	6800 6600 6900 6600
Wire Wire Line
	6900 6600 6900 6750
Connection ~ 6900 6750
Wire Wire Line
	6900 6900 6800 6900
Wire Wire Line
	5300 6750 5000 6750
Wire Wire Line
	5300 6550 5000 6550
Wire Wire Line
	5300 6950 5000 6950
Text Label 2800 1300 0    60   ~ 0
LED_R
Text Label 2800 1400 0    60   ~ 0
LED_G
Text Label 2800 1700 0    60   ~ 0
LED_B
$Comp
L Switches:BUTTON SW1
U 1 1
P 5300 4050
F 0 "SW1" H 5100 4200 50  0000 C CNN
F 1 "BUTTON" H 5400 4200 50  0000 C CNN
F 2 "BtnsSwitches:BTN_4x4_SMD" H 5300 4050 60  0001 C CNN
F 3 "" H 5300 4050 60  0000 C CNN
	1    5300 4050
	1    0    0    -1  
$EndComp
Wire Wire Line
	3200 1700 2800 1700
Wire Wire Line
	3200 1300 2800 1300
Wire Wire Line
	2800 1400 3200 1400
$Comp
L MSU:STM32F072CxTx DD1
U 1 1
P 4850 2450
F 0 "DD1" H 4350 3800 60  0000 C CNN
F 1 "STM32F072CxTx" H 5000 3800 60  0000 C CNN
F 2 "LQFP_TQFP:LQFP48" H 4850 2450 60  0001 C CNN
F 3 "" H 4850 2450 60  0000 C CNN
	1    4850 2450
	1    0    0    -1  
$EndComp
Wire Wire Line
	4400 4050 4500 4050
$Comp
L power:GND #PWR051
U 1 1
P 4850 4700
F 0 "#PWR051" H 4940 4680 30  0001 C CNN
F 1 "GND" H 4850 4620 30  0001 C CNN
F 2 "" H 4850 4700 60  0001 C CNN
F 3 "" H 4850 4700 60  0001 C CNN
	1    4850 4700
	1    0    0    -1  
$EndComp
$Comp
L Tittar_kl:R R2
U 1 1
P 4850 4400
F 0 "R2" V 4930 4400 50  0000 C CNN
F 1 "56k" V 4850 4400 50  0000 C CNN
F 2 "Resistors:RES_0603" H 4850 4400 60  0001 C CNN
F 3 "" H 4850 4400 60  0001 C CNN
	1    4850 4400
	1    0    0    -1  
$EndComp
Wire Wire Line
	4850 4650 4850 4700
Wire Wire Line
	5000 4050 4850 4050
Connection ~ 4850 4050
$Comp
L power:+3v3 #PWR052
U 1 1
P 5700 4050
F 0 "#PWR052" H 5700 4010 30  0001 C CNN
F 1 "+3v3" H 5780 4080 30  0000 C CNN
F 2 "" H 5700 4050 60  0001 C CNN
F 3 "" H 5700 4050 60  0001 C CNN
	1    5700 4050
	1    0    0    1   
$EndComp
Wire Wire Line
	5700 4050 5600 4050
$Comp
L power:GND #PWR045
U 1 1
P 13250 3300
F 0 "#PWR045" H 13340 3280 30  0001 C CNN
F 1 "GND" H 13250 3220 30  0001 C CNN
F 2 "" H 13250 3300 60  0001 C CNN
F 3 "" H 13250 3300 60  0001 C CNN
	1    13250 3300
	1    0    0    -1  
$EndComp
$Comp
L Tittar_kl:C C11
U 1 1
P 13250 3050
F 0 "C11" H 13150 2950 50  0000 L CNN
F 1 "1u" H 13150 3150 50  0000 L CNN
F 2 "Capacitors:CAP_0603" V 13350 2900 28  0001 C BNN
F 3 "" H 13250 3050 60  0001 C CNN
	1    13250 3050
	1    0    0    -1  
$EndComp
Wire Wire Line
	13250 3250 13250 3300
Wire Wire Line
	13250 2850 13250 2750
Wire Wire Line
	13250 2750 12950 2750
Connection ~ 12950 2750
$Comp
L Tittar_kl:R R1
U 1 1
P 5550 6550
F 0 "R1" V 5630 6400 50  0000 C CNN
F 1 "100R" V 5550 6550 50  0000 C CNN
F 2 "Resistors:RES_0603" V 5630 6650 28  0001 C CNN
F 3 "" H 5550 6550 60  0000 C CNN
	1    5550 6550
	0    1    1    0   
$EndComp
$Comp
L Tittar_kl:R R4
U 1 1
P 5550 6950
F 0 "R4" V 5630 6800 50  0000 C CNN
F 1 "100R" V 5550 6950 50  0000 C CNN
F 2 "Resistors:RES_0603" V 5630 7050 28  0001 C CNN
F 3 "" H 5550 6950 60  0000 C CNN
	1    5550 6950
	0    1    1    0   
$EndComp
Text Notes 1000 5600 0    60   ~ 0
Programming & debug
$Comp
L power:GND #PWR03
U 1 1
P 1900 6000
F 0 "#PWR03" H 1990 5980 30  0001 C CNN
F 1 "GND" H 1900 5920 30  0001 C CNN
F 2 "" H 1900 6000 60  0001 C CNN
F 3 "" H 1900 6000 60  0001 C CNN
	1    1900 6000
	0    1    1    0   
$EndComp
Text Label 1450 5900 0    60   ~ 0
SWCLK
Text Label 1450 6100 0    60   ~ 0
SWDIO
Text Label 1600 6200 0    60   ~ 0
UART_TX
Text Label 1600 6300 0    60   ~ 0
UART_RX
$Comp
L power:PwrMCU #PWR02
U 1 1
P 1800 5800
F 0 "#PWR02" H 1800 5850 30  0001 C CNN
F 1 "PwrMCU" H 1870 5830 30  0000 C CNN
F 2 "" H 1800 5800 60  0000 C CNN
F 3 "" H 1800 5800 60  0000 C CNN
	1    1800 5800
	1    0    0    -1  
$EndComp
Wire Wire Line
	1600 6200 1350 6200
Wire Wire Line
	1350 6300 1600 6300
Wire Wire Line
	1350 5800 1800 5800
Wire Wire Line
	1350 6100 1450 6100
Wire Wire Line
	1450 5900 1350 5900
$Comp
L Connectors_kl:CONN_6 XL1
U 1 1
P 1150 6050
F 0 "XL1" V 1100 6050 50  0000 C CNN
F 1 "CONN_6" V 1200 6050 50  0000 C CNN
F 2 "Connectors:PLS-6" H 1150 6050 60  0001 C CNN
F 3 "" H 1150 6050 60  0000 C CNN
F 4 "6" V 1150 6050 60  0001 C CNN "SolderPointsDIP"
	1    1150 6050
	-1   0    0    -1  
$EndComp
Wire Wire Line
	1350 6000 1900 6000
NoConn ~ 1600 9800
NoConn ~ 1500 9800
NoConn ~ 1400 9800
NoConn ~ 1300 9800
$Comp
L Power_kl:MCP1700 DA2
U 1 1
P 8100 10050
F 0 "DA2" H 8125 10487 60  0000 C CNN
F 1 "MCP1700" H 8125 10381 60  0000 C CNN
F 2 "SOT:SOT23-3" H 8150 10250 60  0001 C CNN
F 3 "http://datasheet.elcodis.com/pdf2/93/72/937252/mcp1700-1202e.pdf" H 8250 10350 60  0001 C CNN
F 4 "10" H 8350 10450 60  0001 C CNN "Price"
F 5 "3" H 8450 10550 60  0001 C CNN "SolderPoints"
F 6 "" H 8550 10650 60  0001 C CNN "PN"
	1    8100 10050
	1    0    0    -1  
$EndComp
$Comp
L power:GND #PWR038
U 1 1
P 8100 10550
F 0 "#PWR038" H 8190 10530 30  0001 C CNN
F 1 "GND" H 8100 10470 30  0001 C CNN
F 2 "" H 8100 10550 60  0001 C CNN
F 3 "" H 8100 10550 60  0001 C CNN
	1    8100 10550
	1    0    0    -1  
$EndComp
Wire Wire Line
	8100 10500 8100 10550
$Comp
L pcb_details:Logo Logo1
U 1 1
P 14400 9400
F 0 "Logo1" H 14678 9453 60  0000 L CNN
F 1 "Logo" H 14678 9347 60  0000 L CNN
F 2 "Pictures:Ostranna_12d7_10d1" H 14400 9400 60  0001 C CNN
F 3 "" H 14400 9400 60  0000 C CNN
	1    14400 9400
	1    0    0    -1  
$EndComp
$Comp
L Tittar_kl:LED_5050 Q1
U 1 1
P 6400 6750
F 0 "Q1" H 6400 7187 60  0000 C CNN
F 1 "LED_5050" H 6400 7081 60  0000 C CNN
F 2 "LEDs:LED_5050" H 6100 7000 60  0001 C CNN
F 3 "" H 6200 7100 60  0001 C CNN
F 4 "7" H 6300 7200 60  0001 C CNN "Price"
F 5 "6" H 6400 7300 60  0001 C CNN "SolderPoints"
	1    6400 6750
	1    0    0    -1  
$EndComp
Wire Wire Line
	9550 3150 9550 2800
Wire Wire Line
	9050 3150 9050 3200
Wire Wire Line
	12950 2300 11500 2300
Wire Wire Line
	12700 2400 12750 2400
Wire Wire Line
	12450 2500 12500 2500
Wire Wire Line
	12200 2600 11500 2600
Wire Wire Line
	11950 2700 11500 2700
Wire Wire Line
	11700 2800 11500 2800
Wire Wire Line
	11550 3100 11550 3000
Wire Wire Line
	13500 2400 13500 2350
Wire Wire Line
	13500 2400 13600 2400
Wire Wire Line
	2850 3650 2800 3650
Wire Wire Line
	3100 3650 2850 3650
Wire Wire Line
	3100 3650 3100 3700
Wire Wire Line
	2550 3350 2500 3350
Wire Wire Line
	2300 3250 3200 3250
Wire Wire Line
	1800 3150 1750 3150
Wire Wire Line
	2050 3150 1800 3150
Wire Wire Line
	4600 4050 4600 3950
Wire Wire Line
	4600 4050 4700 4050
Wire Wire Line
	4500 4050 4600 4050
Wire Wire Line
	8800 9900 9100 9900
Wire Wire Line
	2000 9500 2000 9600
Wire Wire Line
	2000 9100 1850 9100
Wire Wire Line
	14100 1900 14150 1900
Wire Wire Line
	6900 6750 7000 6750
Wire Wire Line
	6900 6750 6900 6900
Wire Wire Line
	4850 4050 4850 4150
Wire Wire Line
	12950 2750 12950 2850
NoConn ~ 6500 2950
NoConn ~ 6500 3050
Wire Wire Line
	7150 9900 7500 9900
Wire Wire Line
	7650 9900 7500 9900
Connection ~ 7500 9900
Text Notes 8750 6300 0    60   ~ 0
Peripheral\nI2C Pull-Ups
Text Label 9800 6700 0    60   ~ 0
PWR_PILL_PROT
Text Notes 8800 6600 0    60   ~ 0
Pill \nConnector
$Comp
L power:GND #PWR011
U 1 1
P 9350 6900
F 0 "#PWR011" H 9440 6880 30  0001 C CNN
F 1 "GND" H 9350 6820 30  0001 C CNN
F 2 "" H 9350 6900 60  0001 C CNN
F 3 "" H 9350 6900 60  0001 C CNN
	1    9350 6900
	0    -1   -1   0   
$EndComp
Text Notes 9100 5800 0    60   Italic 12
Pill
Text Label 9800 6800 0    60   ~ 0
SCL_PILL
Text Label 9800 7000 0    60   ~ 0
SDA_PILL
Text Label 10550 6000 0    60   ~ 0
PWR_PILL
Wire Wire Line
	10400 6700 10400 6550
Wire Wire Line
	9500 6000 9700 6000
Connection ~ 9500 6800
Wire Wire Line
	9800 6800 9500 6800
Wire Wire Line
	9500 6800 9500 6550
Connection ~ 9700 6000
Wire Wire Line
	9700 6050 9700 6000
Wire Wire Line
	9350 6900 9200 6900
Wire Wire Line
	9500 6050 9500 6000
Wire Wire Line
	9200 6700 10400 6700
Wire Wire Line
	9700 7000 9700 6550
Wire Wire Line
	9800 7000 9700 7000
Connection ~ 9700 7000
Wire Wire Line
	10400 6050 10400 6000
Connection ~ 10400 6000
$Comp
L Tittar_kl:R R6
U 1 1
P 9500 6300
F 0 "R6" V 9580 6150 50  0000 C CNN
F 1 "10k" V 9500 6300 50  0000 C CNN
F 2 "Resistors:RES_0603" V 9580 6400 28  0001 C CNN
F 3 "" V 9580 6150 60  0000 C CNN
F 4 "0.5" V 9680 6250 60  0001 C CNN "Price"
F 5 "2" V 9780 6350 60  0001 C CNN "SolderPoints"
	1    9500 6300
	1    0    0    -1  
$EndComp
$Comp
L Tittar_kl:R R7
U 1 1
P 9700 6300
F 0 "R7" V 9780 6150 50  0000 C CNN
F 1 "10k" V 9700 6300 50  0000 C CNN
F 2 "Resistors:RES_0603" V 9780 6400 28  0001 C CNN
F 3 "" V 9780 6150 60  0000 C CNN
F 4 "0.5" V 9880 6250 60  0001 C CNN "Price"
F 5 "2" V 9980 6350 60  0001 C CNN "SolderPoints"
	1    9700 6300
	1    0    0    -1  
$EndComp
$Comp
L Tittar_kl:R R8
U 1 1
P 10400 6300
F 0 "R8" V 10480 6150 50  0000 C CNN
F 1 "150R" V 10400 6300 50  0000 C CNN
F 2 "Resistors:RES_0603" V 10480 6400 28  0001 C CNN
F 3 "" V 10480 6150 60  0000 C CNN
F 4 "0.5" V 10580 6250 60  0001 C CNN "Price"
F 5 "2" V 10680 6350 60  0001 C CNN "SolderPoints"
	1    10400 6300
	1    0    0    -1  
$EndComp
$Comp
L Connectors_kl:CONN_4 XL2
U 1 1
P 9000 6850
F 0 "XL2" V 8950 6850 40  0000 C CNN
F 1 "CONN_4" V 9050 6850 40  0000 C CNN
F 2 "Connectors:PBS-4R" V 8850 6750 60  0001 C CNN
F 3 "" V 8950 6850 60  0001 C CNN
F 4 "4" V 9050 6950 60  0001 C CNN "Price"
F 5 "http://www.berelcom.ru/shop/show_good.php?idtov=1200014096&grid=" V 9150 7050 60  0001 C CNN "URL"
F 6 "PBS-4R" V 9250 7150 60  0001 C CNN "PN"
F 7 "0" V 9350 7250 60  0001 C CNN "SolderPoints"
F 8 "4" V 9450 7350 60  0001 C CNN "SolderPointsDIP"
	1    9000 6850
	1    0    0    -1  
$EndComp
Wire Wire Line
	9500 6800 9200 6800
Wire Wire Line
	9700 6000 10400 6000
Wire Wire Line
	9700 7000 9200 7000
Wire Wire Line
	10400 6000 10550 6000
Text Label 2700 2500 0    60   ~ 0
PWR_PILL
Text Label 2700 2300 0    60   ~ 0
SCL_PILL
Text Label 2700 2400 0    60   ~ 0
SDA_PILL
Text Notes 800  1250 0    50   ~ 0
DMA\n\nUART TX: Stream2\nUART RX: Stream3\n\ni2c2 TX: Stream4\ni2c2 RX: Stream5
Wire Wire Line
	2700 2300 3200 2300
Wire Wire Line
	3200 2400 2700 2400
Wire Wire Line
	2700 2500 3200 2500
Wire Wire Line
	6500 2600 6700 2600
Wire Wire Line
	6500 2200 6700 2200
Wire Wire Line
	6500 2700 6700 2700
Wire Wire Line
	6500 1600 6600 1600
Wire Wire Line
	6500 1700 6600 1700
Wire Wire Line
	6500 1800 6600 1800
Wire Wire Line
	6500 1900 6600 1900
Wire Wire Line
	6500 2000 6600 2000
Wire Wire Line
	6500 1500 6600 1500
Wire Wire Line
	6500 2300 6700 2300
Wire Wire Line
	6500 2400 6750 2400
Wire Wire Line
	6500 2500 6750 2500
$EndSCHEMATC
